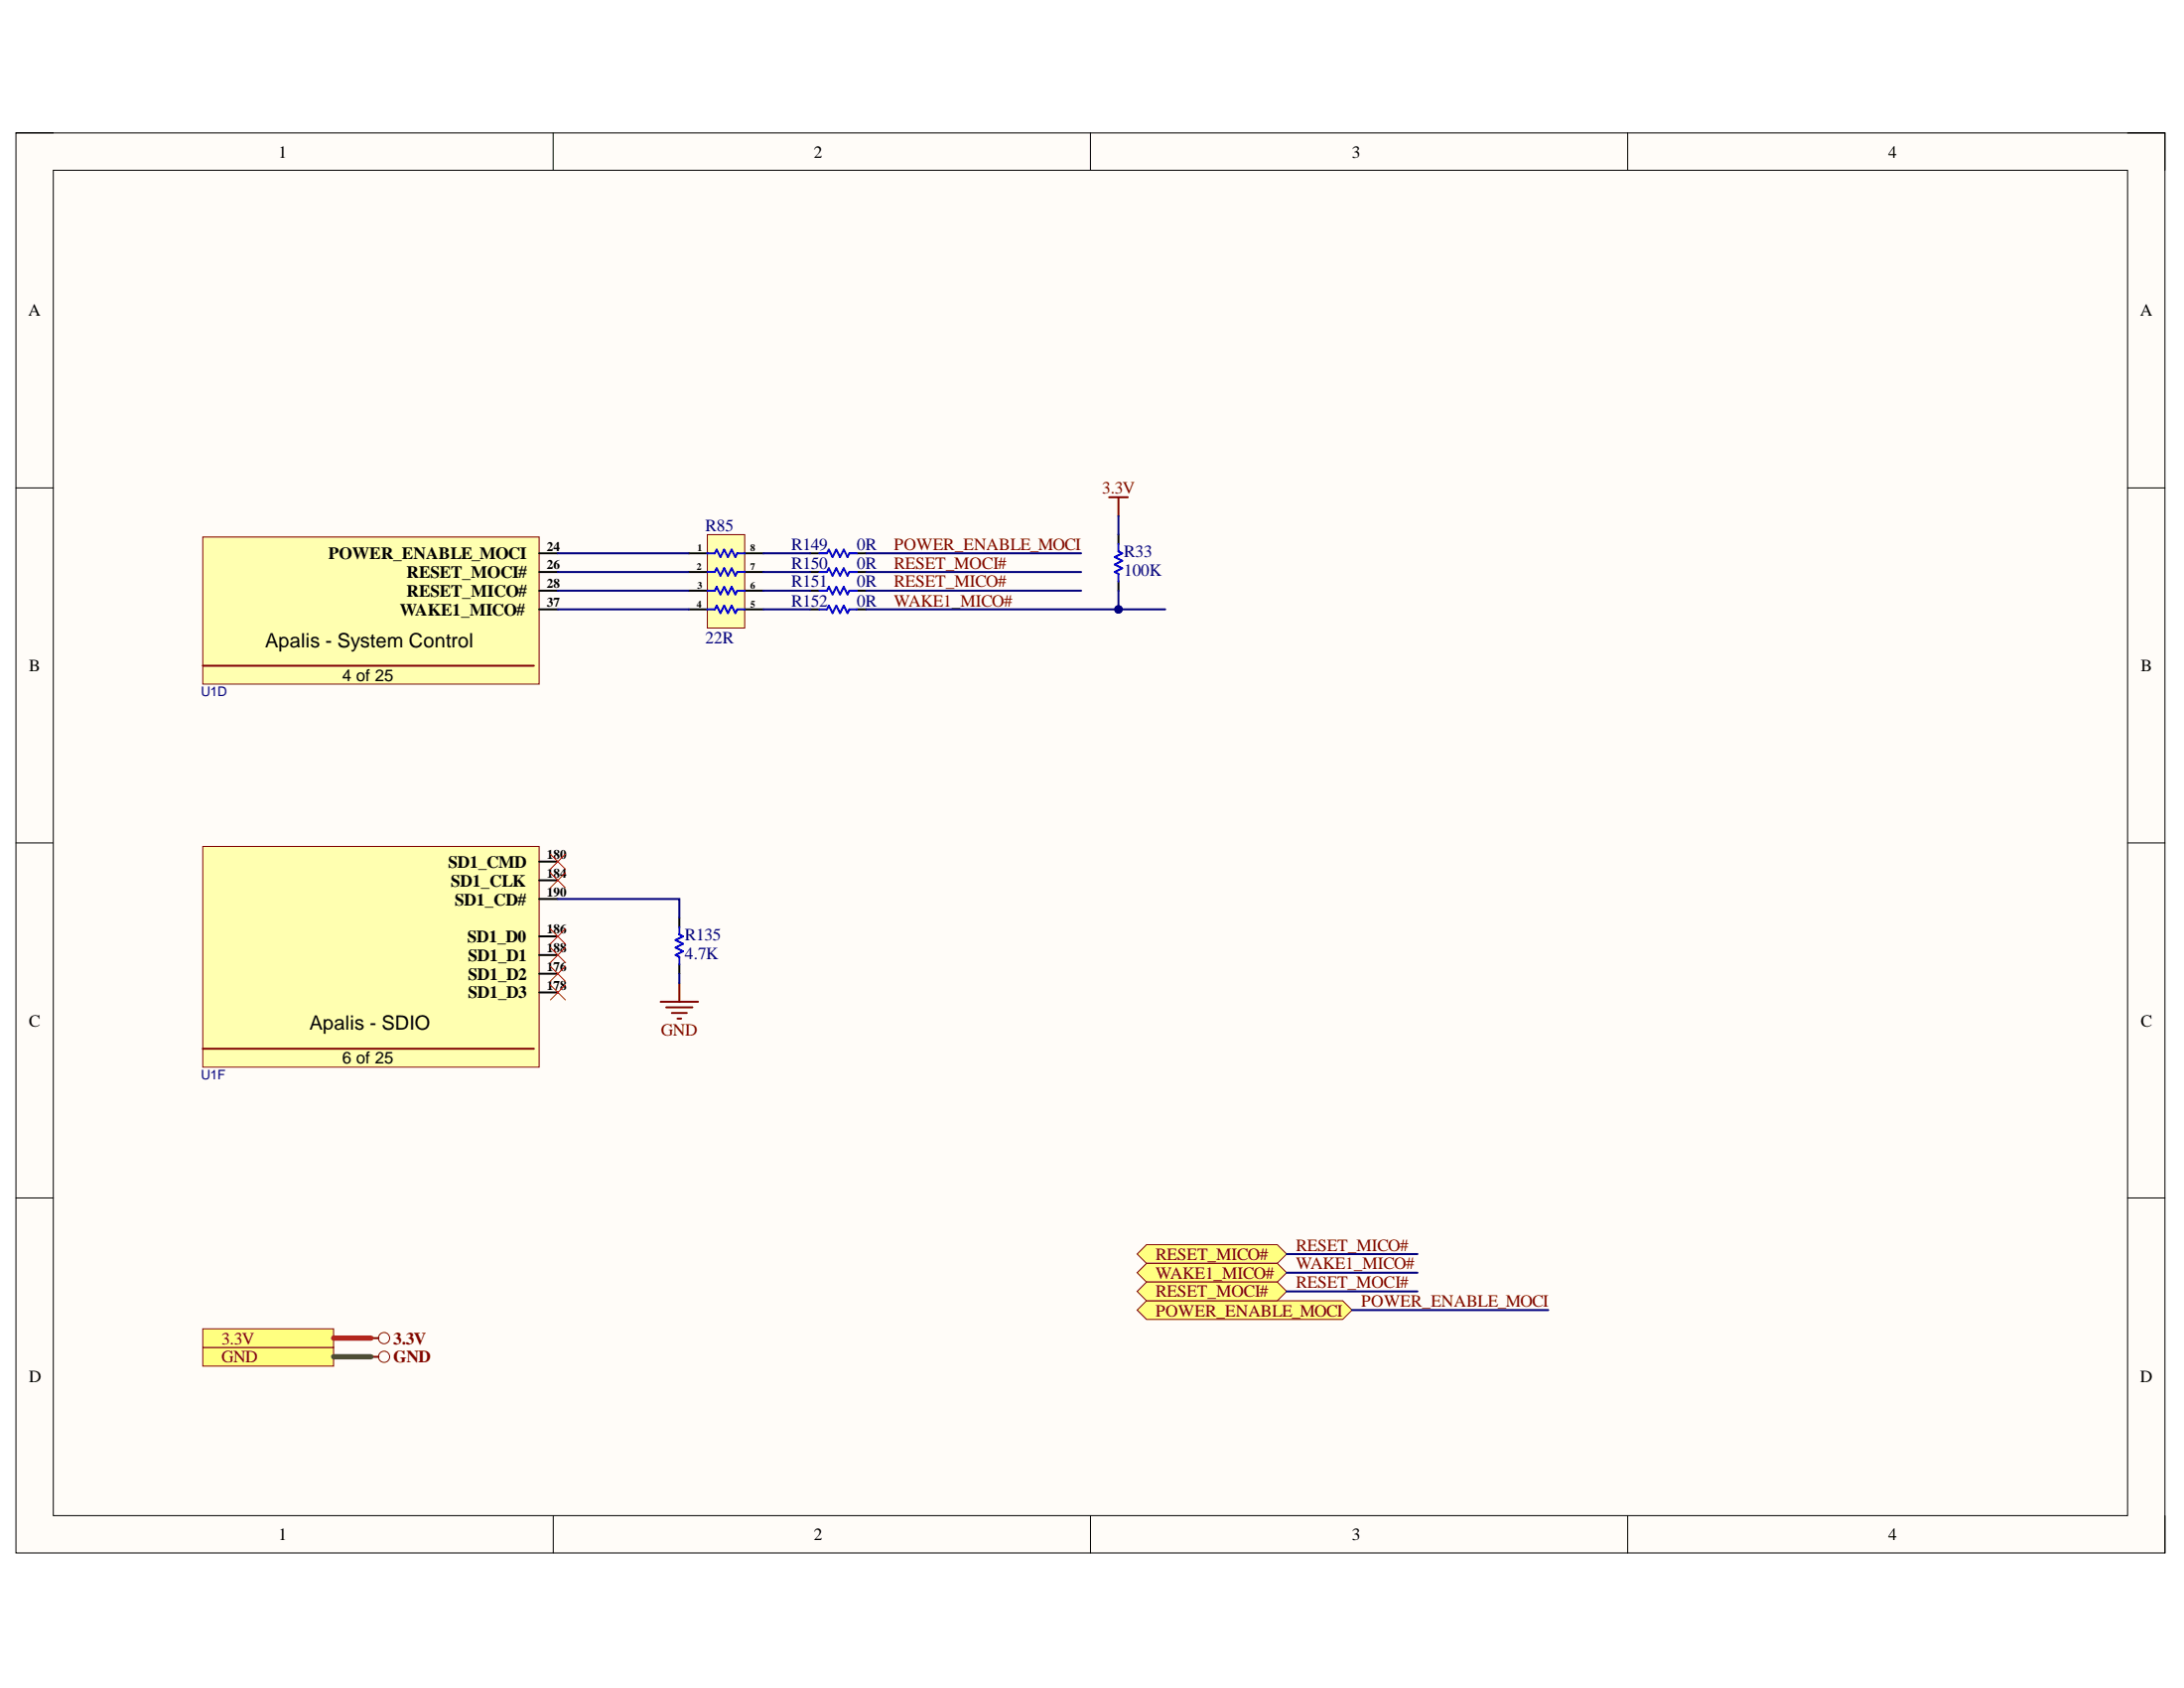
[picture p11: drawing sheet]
<svg xmlns="http://www.w3.org/2000/svg" width="279mm" height="216mm" viewBox="0 0 279 216" stroke-linecap="round" stroke-linejoin="round" font-family="sans-serif">
<path d="M2 17h275v181.6h-275z" fill-rule="evenodd" fill="#fffcf8"/>
<path d="M2 17h275v181.6h-275z" fill="none" stroke="#000" stroke-width=".13"/>
<path d="M6.8 21.8h265.4v172.1h-265.4z" fill-rule="evenodd" fill="#fffcf8"/>
<g fill="none" stroke="#000" stroke-width=".13">
<path d="M2 17h4.8M70.8 17v4.8M139.5 17v4.8M208.2 17v4.8M272.2 17h4.8v4.8M6.8 21.8h265.4v172.1h-265.4zM2 62.4h4.8M272.2 62.4h4.8M2 107.8h4.8M272.2 107.8h4.8M2 153.2h4.8M272.2 153.2h4.8"/>
<path d="M70.8 193.9v4.7M139.5 193.9v4.7M208.2 193.9v4.7M277 193.9v4.7"/>
</g>
<path d="M25.9 68.7h43.1v18.8h-43.1z" fill-rule="evenodd" fill="#ffffb0"/>
<path d="M25.9 68.7h43.1v18.8h-43.1z" fill="none" stroke="#800000" stroke-width=".13"/>
<path d="M69 70.8h2.4M69 73.2h2.4M69 75.6h2.4M69 77.9h2.4" fill="none" stroke="#000" stroke-width=".25"/>
<path d="M25.9 85.1h42.4" fill="none" stroke="#800000" stroke-width=".25"/>
<path d="M25.9 108.3h43.1v28.2h-43.1z" fill-rule="evenodd" fill="#ffffb0"/>
<path d="M25.9 108.3h43.1v28.2h-43.1z" fill="none" stroke="#800000" stroke-width=".13"/>
<path d="M25.9 134.1h42.4" fill="none" stroke="#800000" stroke-width=".25"/>
<path d="M69 112.6h2.4M69 115h2.4M69 110.2h2.4M69 119.8h2.4M69 122.2h2.4M69 124.5h2.4M69 126.9h2.4" fill="none" stroke="#000" stroke-width=".25"/>
<path d="M90.5 68.4h4.8v11.9h-4.8z" fill-rule="evenodd" fill="#ffffb0"/>
<path d="M90.5 68.4h4.8v11.9h-4.8z" fill="none" stroke="#800000" stroke-width=".13"/>
<g fill="none" stroke="#000" stroke-width=".25">
<path d="M88.1 70.8h2.4M88.1 73.2h2.4M88.1 75.6h2.4M88.1 77.9h2.4M95.3 70.8h2.4M95.3 73.2h2.4M95.3 75.6h2.4M95.3 77.9h2.4M103.6 70.8h1.2M103.6 73.2h1.2M103.6 75.6h1.2M103.6 77.9h1.2"/>
<path d="M109.6 70.8h1.2M109.6 73.2h1.2M109.6 75.6h1.2M109.6 77.9h1.2M143.1 68.4v1.2M143.1 74.4v1.2M86.9 117.4v1.2M86.9 123.3v1.2"/>
</g>
<path d="M90.5 70.8h.9l.3-.5 .5 1 .4-1 .5 1 .5-1 .5 1 .2-.5h1M90.5 73.2h.9l.3-.5 .5 .9 .4-.9 .5 .9 .5-.9 .5 .9 .2-.4h1M90.5 75.6h.9l.3-.5 .5 .9 .4-.9 .5 .9 .5-.9 .5 .9 .2-.4h1M90.5 77.9h.9l.3-.4 .5 .9 .4-.9 .5 .9 .5-.9 .5 .9 .2-.5h1M104.8 70.8h1l.2-.5 .5 1 .5-1 .5 1 .4-1 .5 1 .3-.5h.9M104.8 73.2h1l.2-.5 .5 .9 .5-.9 .5 .9 .4-.9 .5 .9 .3-.4h.9M104.8 75.6h1l.2-.5 .5 .9 .5-.9 .5 .9 .4-.9 .5 .9 .3-.4h.9M104.8 77.9h1l.2-.4 .5 .9 .5-.9 .5 .9 .4-.9 .5 .9 .3-.5h.9M143.1 69.6v.9l.5 .3-1 .5 1 .4-1 .5 1 .5-1 .5 .5 .2v1M86.9 118.6v.9l.5 .3-1 .4 1 .5-1 .5 1 .5-1 .5 .5 .2v.9" fill="none" stroke="#00f" stroke-width=".25"/>
<path d="M141.9 63.6h2.4M143.1 63.6v2.4M84.5 128.1h4.8M85.2 128.8h3.4M86 129.6h1.9M86.7 130.3h.4M86.9 125.7v2.4" fill="none" stroke="#800000" stroke-width=".25"/>
<path d="M25.9 172.3h16.8v2.4h-16.8z" fill-rule="evenodd" fill="#ffff80"/>
<g fill="none" stroke="#800000" stroke-width=".13">
<path d="M25.9 172.3h16.8v2.4h-16.8z"/>
<circle cx="49.1" cy="173.5" r=".72"/>
</g>
<path d="M47.5 173.5h.9" fill="none" stroke="#800000" stroke-width=".25"/>
<path d="M25.9 170h16.8v2.3h-16.8z" fill-rule="evenodd" fill="#ffff80"/>
<g fill="none" stroke="#800000" stroke-width=".13">
<path d="M25.9 170h16.8v2.3h-16.8z"/>
<circle cx="49.1" cy="171.1" r=".72"/>
</g>
<path d="M47.5 171.1h.9" fill="none" stroke="#800000" stroke-width=".25"/>
<path d="M145.5 160.4l1.2-1.2h16.7l1.2 1.2-1.2 1.2h-16.7z" fill-rule="evenodd" fill="#ffff80"/>
<path d="M145.5 160.4l1.2-1.2h16.7l1.2 1.2-1.2 1.2h-16.7z" fill="none" stroke="#800000" stroke-width=".13"/>
<path d="M145.5 162.8l1.2-1.2h16.7l1.2 1.2-1.2 1.2h-16.7z" fill-rule="evenodd" fill="#ffff80"/>
<path d="M145.5 162.8l1.2-1.2h16.7l1.2 1.2-1.2 1.2h-16.7z" fill="none" stroke="#800000" stroke-width=".13"/>
<path d="M146.7 166.4h25.1l1.2 1.2-1.2 1.2h-25.1l-1.2-1.2z" fill-rule="evenodd" fill="#ffff80"/>
<path d="M145.5 167.6l1.2-1.2h25.1l1.2 1.2-1.2 1.2h-25.1z" fill="none" stroke="#800000" stroke-width=".13"/>
<path d="M145.5 165.2l1.2-1.2h16.7l1.2 1.2-1.2 1.2h-16.7z" fill-rule="evenodd" fill="#ffff80"/>
<path d="M145.5 165.2l1.2-1.2h16.7l1.2 1.2-1.2 1.2h-16.7z" fill="none" stroke="#800000" stroke-width=".13"/>
<path d="M71.4 70.8h16.7M71.4 73.2h16.7M71.4 75.6h16.7M71.4 77.9h16.7M97.7 70.8h5.9M97.7 73.2h5.9M97.7 75.6h5.9M97.7 77.9h5.9M110.8 77.9h38.3M110.8 70.8h27.5M110.8 73.2h27.5M110.8 75.6h27.5" fill="none" stroke="#000080" stroke-width=".25"/>
<circle cx="143.1" cy="77.9" r=".48" fill="#000080"/>
<circle cx="143.1" cy="77.9" r=".48" fill="none" stroke="#000080" stroke-width=".13"/>
<path d="M143.1 66v2.4M143.1 75.6v2.3" fill="none" stroke="#000080" stroke-width=".25"/>
<circle cx="143.1" cy="77.9" r=".48" fill="#000080"/>
<circle cx="143.1" cy="77.9" r=".48" fill="none" stroke="#000080" stroke-width=".13"/>
<path d="M71.4 115h15.5v2.4M86.9 124.5v1.2M164.6 160.4h16.7M164.6 162.8h16.7M164.6 165.2h16.7M173 167.6h25.1" fill="none" stroke="#000080" stroke-width=".25"/>
<path d="M42.7 173.5h4.8" fill="none" stroke="#38761d" stroke-width=".68"/>
<path d="M42.7 171.1h4.8" fill="none" stroke="#f00" stroke-width=".68"/>
<path d="M70.4 109.2l1.9 2M70.4 111.6l1.9 1.9M70.4 118.8l1.9 1.9M72.3 109.2l-1.9 2M72.3 111.6l-1.9 1.9M72.3 118.8l-1.9 1.9M70.4 121.2l1.9 1.9M70.4 123.6l1.9 1.9M70.4 126l1.9 1.9M72.3 121.2l-1.9 1.9M72.3 123.6l-1.9 1.9M72.3 126l-1.9 1.9" fill="none" stroke="#f00" stroke-width=".13"/>
<g font-size="2.5">
<text x="33.9" y="82.8">Apalis - System Control</text>
<text x="39.6" y="131.7">Apalis - SDIO</text>
</g>
<g font-size="2.2">
<text x="35.6" y="20.1">1</text>
<text x="104.1" y="20.1">2</text>
<text x="173" y="20.1">3</text>
<text x="241.6" y="20.1">4</text>
<text x="3.6" y="40.4">A</text>
<text x="273.8" y="40.4">A</text>
<text x="42" y="71.5">POWER_ENABLE_MOCI</text>
<text x="52" y="73.9">RESET_MOCI#</text>
<text x="52" y="76.3">RESET_MICO#</text>
<text x="51.2" y="78.7">WAKE1_MICO#</text>
<text x="3.7" y="85.8">B</text>
<text x="273.9" y="85.8">B</text>
<text x="57.3" y="110.9">SD1_CMD</text>
<text x="57.7" y="113.4">SD1_CLK</text>
<text x="58.2" y="115.8">SD1_CD#</text>
<text x="59.8" y="120.5">SD1_D0</text>
<text x="59.9" y="123">SD1_D1</text>
<text x="59.9" y="125.3">SD1_D2</text>
<text x="3.7" y="131.3">C</text>
<text x="59.9" y="127.7">SD1_D3</text>
<text x="273.9" y="131.3">C</text>
<text x="3.7" y="176.7">D</text>
<text x="273.8" y="176.7">D</text>
<text x="35.6" y="197">1</text>
<text x="104.1" y="197">2</text>
<text x="173" y="197">3</text>
<text x="241.6" y="197">4</text>
</g>
<g font-size="2.2" fill="#800000">
<text x="141" y="63.2">3.3V</text>
<text x="114.4" y="70.4">POWER_ENABLE_MOCI</text>
<text x="114.4" y="72.7">RESET_MOCI#</text>
<text x="114.4" y="75.1">RESET_MICO#</text>
<text x="114.4" y="77.5">WAKE1_MICO#</text>
<text x="84.6" y="132.5">GND</text>
<text x="147.8" y="161.2">RESET_MICO#</text>
<text x="165.8" y="160">RESET_MICO#</text>
<text x="147.8" y="163.5">WAKE1_MICO#</text>
<text x="147.8" y="165.9">RESET_MOCI#</text>
<text x="165.8" y="162.4">WAKE1_MICO#</text>
<text x="165.8" y="164.7">RESET_MOCI#</text>
<text x="174.2" y="167.1">POWER_ENABLE_MOCI</text>
<text x="28.3" y="171.9">3.3V</text>
<text x="50.3" y="171.9">3.3V</text>
<text x="147.8" y="168.4">POWER_ENABLE_MOCI</text>
<text x="28.3" y="174.3">GND</text>
<text x="50.3" y="174.3">GND</text>
</g>
<g font-size="2.2" fill="#000080">
<text x="90.2" y="68">R85</text>
<text x="101.2" y="70.4">R149</text>
<text x="109.6" y="70.4">0R</text>
<text x="143.8" y="71.3">R33</text>
<text x="101.2" y="72.7">R150</text>
<text x="101.2" y="75.1">R151</text>
<text x="101.2" y="77.5">R152</text>
<text x="109.6" y="72.7">0R</text>
<text x="109.6" y="75.1">0R</text>
<text x="109.6" y="77.5">0R</text>
<text x="143.8" y="73.7">100K</text>
<text x="90.2" y="82.3">22R</text>
<text x="87.6" y="120.2">R135</text>
<text x="87.6" y="122.7">4.7K</text>
</g>
<g font-size="2.1">
<text x="43.8" y="87.1">4 of 25</text>
<text x="43.8" y="136.1">6 of 25</text>
</g>
<g font-size="1.7">
<text x="69.9" y="70.4">24</text>
<text x="69.9" y="72.8">26</text>
<text x="69.9" y="75.2">28</text>
<text x="69.9" y="77.6">37</text>
<text x="69.9" y="112.2">184</text>
<text x="69.9" y="109.8">180</text>
<text x="69.9" y="114.7">190</text>
<text x="69.9" y="119.4">186</text>
<text x="69.9" y="121.9">188</text>
<text x="69.9" y="124.2">176</text>
<text x="69.9" y="126.6">178</text>
</g>
<g font-size="1.7" fill="#000080">
<text x="25.7" y="89">U1D</text>
<text x="25.7" y="138.1">U1F</text>
</g>
<g font-size="1.3">
<text x="89.2" y="70.5">1</text>
<text x="96" y="70.5">8</text>
<text x="89.1" y="72.9">2</text>
<text x="89.1" y="77.7">4</text>
<text x="89.2" y="75.3">3</text>
<text x="96" y="72.9">7</text>
<text x="96" y="75.3">6</text>
<text x="96" y="77.7">5</text>
</g>
</svg>
